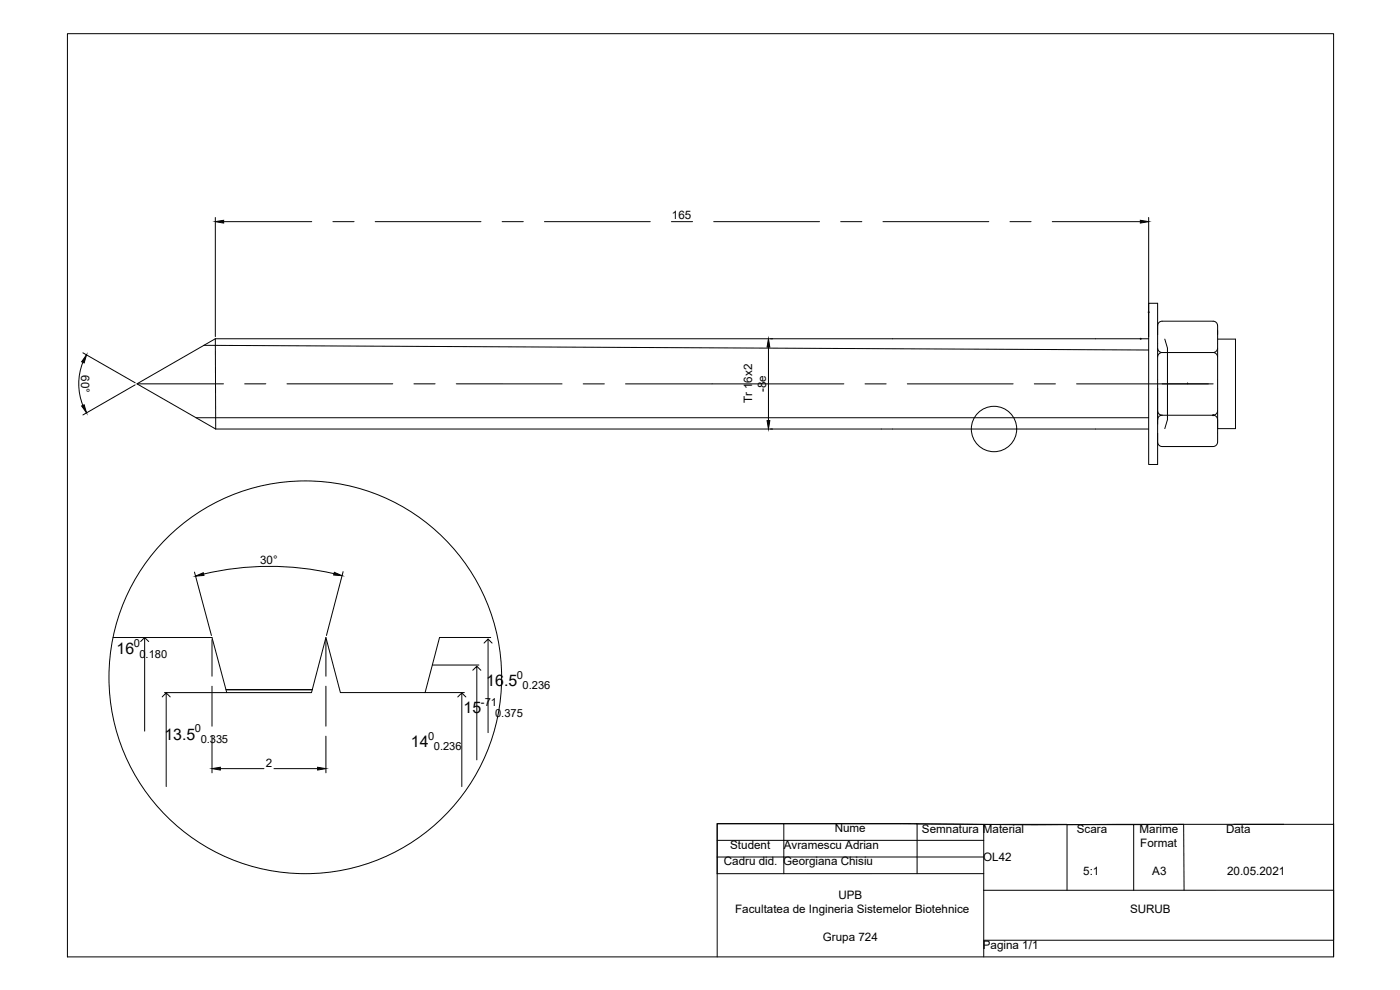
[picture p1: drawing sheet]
<svg xmlns="http://www.w3.org/2000/svg" width="420mm" height="297mm" viewBox="0 0 420 297" stroke-linecap="round" stroke-linejoin="round" font-family="sans-serif">
<!-- layer: 0 -->
<g fill="none" stroke="#000" stroke-width=".3">
<path d="M20.2 10.1h380v277h-380zM344.7 91h2.7v48.4h-2.7zM364.1 96.4a1.34 1.34 0 0 1 1.3 1.3v34.9a1.36 1.36 0 0 1-1.3 1.4M364.1 96.4h-15.3a1.34 1.34 0 0 0-1.4 1.3M24.9 108.7a17.5 17.5 0 0 0 0 12.9M24.9 105.9l15.7 9M40.6 115.5l-15.7 9M64.6 101.6h280.1M64.6 101.6l-23.5 13.6 23.6 13.5M64.6 101.6l.1 27.1M347.4 104.4a1.34 1.34 0 0 0 1.4 1.4M348.8 105.8a1.34 1.34 0 0 0-1.4 1.3"/>
<path d="M348.8 105.8h15.3M349.6 101.7l.8 2.7v21.5l-.8 2.7M365.4 104.4a1.34 1.34 0 0 1-1.3 1.4 1.34 1.34 0 0 1 1.3 1.3M365.4 101.7h5.4v26.9h-5.4M64.7 128.7h280M347.4 123.2a1.34 1.34 0 0 0 1.4 1.4 1.34 1.34 0 0 0-1.4 1.3M347.4 132.6a1.34 1.34 0 0 0 1.4 1.4h15.3M348.8 124.6h15.3M365.4 123.2a1.34 1.34 0 0 1-1.3 1.4 1.34 1.34 0 0 1 1.3 1.3M58.4 171.7l5.1 19M100.2 172.1a85.9 85.9 0 0 0-39.1 .1M103 171.5l-5 19.2"/>
<path d="M33.9 191.3h29.7l4.5 16.5M42.2 192.5l1.2-1.2v28.1M43.4 191.3l1.2 1.2M63.6 191.9v11M97.8 191.9v11M129.8 199.5h13.9M143.1 199.9l1.2 1.2M145.3 193l1.2-1.3v28.1M146.5 191.7l1.2 1.3M147.3 191.3h-15.4l-4.3 16.5h-25.4l-4.4-16.5-4.3 16.5h-25.4M48.7 209.1l1.2-1.2v28.1M49.4 207.8h18.7"/>
<path d="M49.9 207.9l1.2 1.2M63.6 205.9v12M67.8 206.9h25.9h-25.6M97.8 205.9v12M127.6 207.8h11.8M137.4 209.1l1.2-1.2v28.1M138.6 207.9l1.2 1.2M141.9 201.1l1.2-1.2v28.1M63.6 220.9v11M66.1 230.6h13.1M82.2 230.6h13.1M97.8 220.9v11"/>
<path d="M215.2 252.1h80M235.2 247.1h40v15M275.2 247.2l20 .2v19.7M295.2 247.4l25-.1v19.8M295.2 257.1h-80M320.2 247.4h20v19.7M340.2 247.4l15-.1 .2 19.8M370.2 247.3h30M385.2 247.3l-75 .2-40-.4h-55v40M400.2 247.1v40M295.2 262.1h-80v-15h20v15M295.2 267.1h105v15h-105"/>
<path d="M295.2 267.1v20"/>
<circle cx="298.3" cy="128.7" r="6.8"/>
<circle cx="91.6" cy="203.2" r="58.9"/>
</g>
<g fill="#000" stroke="#000" stroke-width=".3">
<path d="M26 106.5l-.7 2.4-.8-.4zM24.5 121.8l.8-.4 .7 2.5zM58.7 172.9l2.3-1.1 .2 .8zM100.3 171.7l2.4 1-2.6-.2zM63.6 230.6l2.5-.4v.8zM95.3 230.2l2.5 .4-2.5 .4z"/>
<circle cx="344.7" cy="93.7" r=".14"/>
<circle cx="342.3" cy="101.6" r=".14"/>
<circle cx="364.1" cy="124.6" r=".14"/>
</g>
<!-- layer: Layer2 -->
<g fill="none" stroke="#000" stroke-width=".3">
<path d="M64.6 65.3v35.7M67.1 66.5h26.5M99.9 66.5h6.4M112.6 66.5h31.7M150.7 66.5h6.3M163.4 66.5h31.7M201.5 66.5h6.3M214.2 66.5h31.7M252.3 66.5h6.3M265 66.5h31.7M303.1 66.5h6.3M315.8 66.5h26.4"/>
<path d="M344.7 65.3v35.7M41.1 115.2h26M73.4 115.2h6.4M86.1 115.2h31.8M124.2 115.2h6.4M136.9 115.2h31.8M175 115.2h6.4M187.7 115.2h65.5M230.6 104.1v22.1M231.2 101.6h.7M259.6 115.2h6.3M272.3 115.2h31.7"/>
<path d="M310.4 115.2h6.3M323.1 115.2h41M356.4 115.2h.1M231.2 128.7h.7"/>
</g>
<!-- layer: Layer1 -->
<path d="M61.2 103.6l283.5 1.4M58.8 125.3h285.9" fill="none" stroke="#000" stroke-width=".3"/>
<!-- layer: Layer2 -->
<path d="M64.6 66.5l2.5-.4v.8zM342.2 66.1l2.5 .4-2.5 .4zM230.6 101.6l.4 2.5h-.8zM230.2 126.2h.8l-.4 2.5z" fill="#000" stroke="#000" stroke-width=".3"/>
<g font-size="4.8">
<text x="35" y="196.3">16</text>
<text x="146" y="205.7">16.5</text>
<text x="139.1" y="213.9">15</text>
<text x="49.4" y="221.9">13.5</text>
<text x="123.3" y="224">14</text>
</g>
<g font-size="3.5">
<text x="201.6" y="65.8">165</text>
<text x="24.3" y="112.6" transform="rotate(90 24.3 112.6)">60°</text>
<text x="230" y="117.7" transform="rotate(-90 230 117.7)">-8e</text>
<text x="225.8" y="121.1" transform="rotate(-90 225.8 121.1)">Tr 16x2</text>
<text x="78.1" y="169.3">30°</text>
<text x="79.8" y="230">2</text>
<text x="250.5" y="249.6">Nume</text>
<text x="276.7" y="249.9">Semnatura Material</text>
<text x="323.2" y="250">Scara</text>
<text x="342" y="250">Marime</text>
<text x="368" y="249.9">Data</text>
<text x="219.1" y="254.7">Student</text>
<text x="235.2" y="254.6">Avramescu Adrian</text>
<text x="342.2" y="254.2">Format</text>
<text x="217.2" y="259.7">Cadru did. Georgiana Chisiu</text>
<text x="295.1" y="258.2">OL42</text>
<text x="325.1" y="262.5">5:1</text>
<text x="345.8" y="262.5">A3</text>
<text x="368.3" y="262.4">20.05.2021</text>
<text x="251.6" y="269.6">UPB</text>
<text x="220.6" y="273.8">Facultatea de Ingineria Sistemelor Biotehnice</text>
<text x="339.1" y="273.8">SURUB</text>
<text x="247" y="282.2">Grupa 724</text>
<text x="295" y="284.6">Pagina 1/1</text>
</g>
<g font-size="3.3">
<text x="40.1" y="194.2">0</text>
<text x="41.9" y="197.4">0.180</text>
<text x="155.1" y="203.6">0</text>
<text x="156.8" y="206.9">0.236</text>
<text x="144.3" y="211.8">-71</text>
<text x="148.6" y="215">0.375</text>
<text x="58.5" y="219.8">0</text>
<text x="128.5" y="221.9">0</text>
<text x="60.2" y="223">0.335</text>
<text x="130.2" y="225.1">0.236</text>
</g>
</svg>
